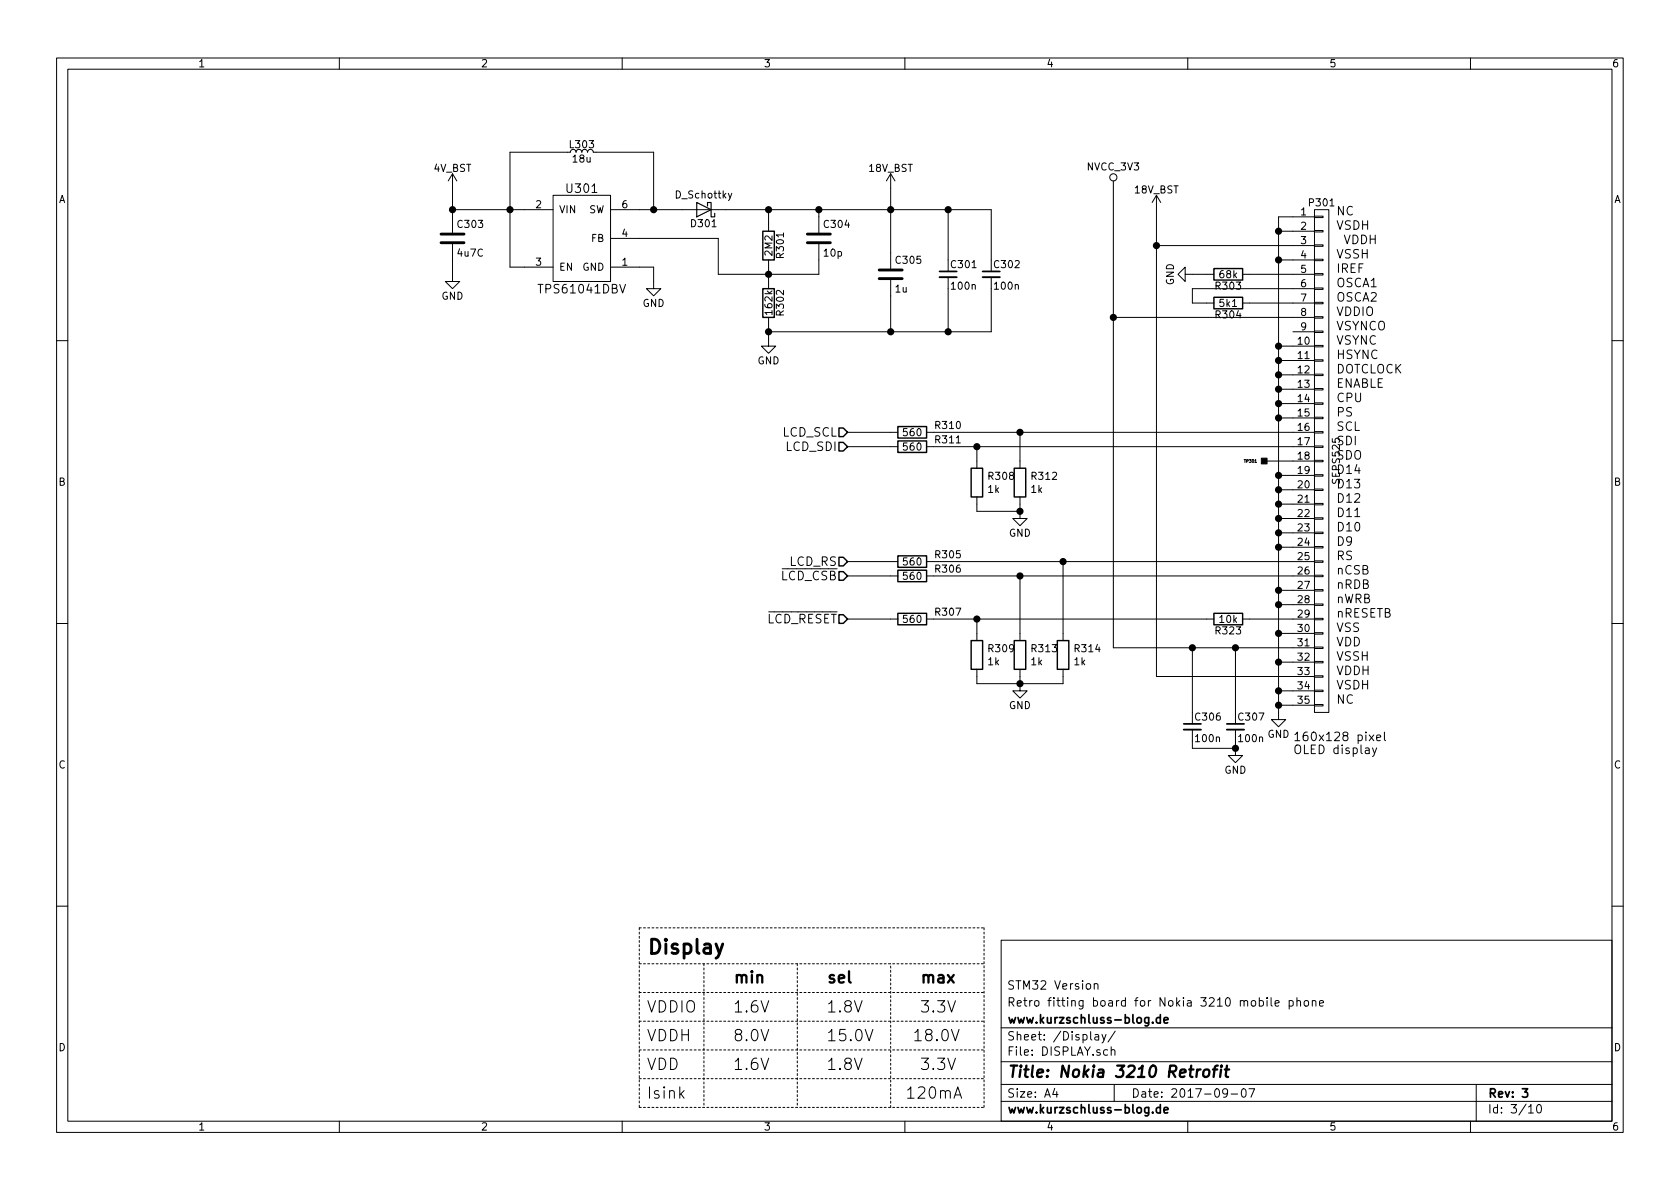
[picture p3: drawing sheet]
EESchema Schematic File Version 2
LIBS:3210retro-rescue
LIBS:a7
LIBS:ft232rl
LIBS:max1555
LIBS:tps61045
LIBS:tps62172
LIBS:mma8451q
LIBS:STM32F439NIH6
LIBS:ESP8266
LIBS:S29GL128S
LIBS:IS42S16400J
LIBS:micro_sd
LIBS:h144tc215a
LIBS:WL1807MODGIMOCT
LIBS:tp
LIBS:w3006
LIBS:tps61046
LIBS:mp34dt01tr
LIBS:drv8601
LIBS:lm4930
LIBS:ts5a22366
LIBS:tps61041dbv
LIBS:IMX7D
LIBS:ip4292cz10-tbr
LIBS:mcimx7d7dvm10sc
LIBS:pf3000
LIBS:voltages
LIBS:emif06-msd02c3
LIBS:mtfc8gacaeam-1m_wt
LIBS:sn74avc2t244
LIBS:lsm9ds1
LIBS:WM8960CGEFL
LIBS:tps61021a
LIBS:bq24400
LIBS:power
LIBS:device
LIBS:transistors
LIBS:conn
LIBS:linear
LIBS:regul
LIBS:74xx
LIBS:cmos4000
LIBS:adc-dac
LIBS:memory
LIBS:xilinx
LIBS:microcontrollers
LIBS:dsp
LIBS:microchip
LIBS:analog_switches
LIBS:motorola
LIBS:texas
LIBS:intel
LIBS:audio
LIBS:interface
LIBS:digital-audio
LIBS:philips
LIBS:display
LIBS:cypress
LIBS:siliconi
LIBS:opto
LIBS:atmel
LIBS:contrib
LIBS:valves
LIBS:stm32
LIBS:tps62742
LIBS:WM8994ECS
LIBS:tlv320adc3101
LIBS:tlv320dac3100
LIBS:3210retro-cache
EELAYER 26 0
EELAYER END
$Descr A4 11693 8268
encoding utf-8
Sheet 3 10
Title "Nokia 3210 Retrofit"
Date "2017-09-07"
Rev "3"
Comp "www.kurzschluss-blog.de"
Comment1 "Retro fitting board for Nokia 3210 mobile phone"
Comment2 "STM32 Version"
Comment3 ""
Comment4 ""
$EndDescr
Text Notes 4500 7050 0    79   ~ 0
VDDIO
Text Notes 4500 7250 0    79   ~ 0
VDDH
Text Notes 4500 7450 0    79   ~ 0
VDD
Text Notes 4500 6650 0    99   ~ 20
Display
Text Notes 5100 7050 0    79   ~ 0
1.6V
Text Notes 6400 7050 0    79   ~ 0
3.3V
Text Notes 5100 7250 0    79   ~ 0
8.0V
Text Notes 6350 7250 0    79   ~ 0
18.0V
Text Notes 5100 7450 0    79   ~ 0
1.6V
Text Notes 5100 6850 0    79   ~ 16
min
Text Notes 6400 6850 0    79   ~ 16
max
$Comp
L CONN_01X35 P301
U 1 1
P 9200 3200
F 0 "P301" H 9200 5000 50  0000 C CNN
F 1 "SEPS525" V 9300 3200 50  0000 C CNN
F 2 "NokiaRetroFit:FFC-05-35" H 9200 3200 50  0001 C CNN
F 3 "" H 9200 3200 50  0000 C CNN
	1    9200 3200
	1    0    0    -1  
$EndComp
Text Notes 9000 5250 0    60   ~ 0
160x128 pixel \nOLED display
$Comp
L R R323
U 1 1
P 8550 4300
F 0 "R323" V 8630 4300 50  0000 C CNN
F 1 "10k" V 8550 4300 50  0000 C CNN
F 2 "Resistors_SMD:R_0402_NoSilk" V 8480 4300 50  0001 C CNN
F 3 "" H 8550 4300 50  0000 C CNN
	1    8550 4300
	0    1    1    0   
$EndComp
$Comp
L R R304
U 1 1
P 8550 2100
F 0 "R304" V 8630 2100 50  0000 C CNN
F 1 "5k1" V 8550 2100 50  0000 C CNN
F 2 "Resistors_SMD:R_0402_NoSilk" V 8480 2100 50  0001 C CNN
F 3 "" H 8550 2100 50  0000 C CNN
	1    8550 2100
	0    1    1    0   
$EndComp
$Comp
L GND #PWR038
U 1 1
P 8900 4950
F 0 "#PWR038" H 8900 4700 50  0001 C CNN
F 1 "GND" H 8900 4800 50  0000 C CNN
F 2 "" H 8900 4950 50  0000 C CNN
F 3 "" H 8900 4950 50  0000 C CNN
	1    8900 4950
	1    0    0    -1  
$EndComp
$Comp
L R R303
U 1 1
P 8550 1900
F 0 "R303" V 8630 1900 50  0000 C CNN
F 1 "68k" V 8550 1900 50  0000 C CNN
F 2 "Resistors_SMD:R_0402_NoSilk" V 8480 1900 50  0001 C CNN
F 3 "" H 8550 1900 50  0000 C CNN
	1    8550 1900
	0    1    1    0   
$EndComp
$Comp
L GND #PWR041
U 1 1
P 8300 1900
F 0 "#PWR041" H 8300 1650 50  0001 C CNN
F 1 "GND" H 8300 1750 50  0000 C CNN
F 2 "" H 8300 1900 50  0000 C CNN
F 3 "" H 8300 1900 50  0000 C CNN
	1    8300 1900
	0    1    1    0   
$EndComp
$Comp
L L_Small L303
U 1 1
P 4050 1050
F 0 "L303" V 4100 1050 50  0000 C CNN
F 1 "18u" V 4000 1050 50  0000 C CNN
F 2 "Choke_SMD:Choke_SMD_1206_Standard" H 4050 1050 50  0001 C CNN
F 3 "" H 4050 1050 50  0000 C CNN
	1    4050 1050
	0    1    -1   0   
$EndComp
$Comp
L C C303
U 1 1
P 3150 1650
F 0 "C303" H 3175 1750 50  0000 L CNN
F 1 "4u7C" H 3175 1550 50  0000 L CNN
F 2 "Capacitors_SMD:C_0402_NoSilk" H 3188 1500 50  0001 C CNN
F 3 "" H 3150 1650 50  0000 C CNN
	1    3150 1650
	1    0    0    -1  
$EndComp
$Comp
L GND #PWR043
U 1 1
P 3150 1900
F 0 "#PWR043" H 3150 1650 50  0001 C CNN
F 1 "GND" H 3150 1750 50  0000 C CNN
F 2 "" H 3150 1900 50  0000 C CNN
F 3 "" H 3150 1900 50  0000 C CNN
	1    3150 1900
	1    0    0    -1  
$EndComp
$Comp
L GND #PWR044
U 1 1
P 4550 1950
F 0 "#PWR044" H 4550 1700 50  0001 C CNN
F 1 "GND" H 4550 1800 50  0000 C CNN
F 2 "" H 4550 1950 50  0000 C CNN
F 3 "" H 4550 1950 50  0000 C CNN
	1    4550 1950
	1    0    0    -1  
$EndComp
$Comp
L D_Schottky D301
U 1 1
P 4900 1450
F 0 "D301" H 4900 1550 50  0000 C CNN
F 1 "D_Schottky" H 4900 1350 50  0000 C CNN
F 2 "Diodes_SMD:D_0805" H 4900 1450 50  0001 C CNN
F 3 "" H 4900 1450 50  0000 C CNN
	1    4900 1450
	-1   0    0    1   
$EndComp
$Comp
L R R301
U 1 1
P 5350 1700
F 0 "R301" V 5430 1700 50  0000 C CNN
F 1 "2M2" V 5350 1700 50  0000 C CNN
F 2 "Resistors_SMD:R_0402_NoSilk" V 5280 1700 50  0001 C CNN
F 3 "" H 5350 1700 50  0000 C CNN
	1    5350 1700
	1    0    0    -1  
$EndComp
$Comp
L R R302
U 1 1
P 5350 2100
F 0 "R302" V 5430 2100 50  0000 C CNN
F 1 "162k" V 5350 2100 50  0000 C CNN
F 2 "Resistors_SMD:R_0402_NoSilk" V 5280 2100 50  0001 C CNN
F 3 "" H 5350 2100 50  0000 C CNN
	1    5350 2100
	1    0    0    -1  
$EndComp
$Comp
L GND #PWR045
U 1 1
P 5350 2350
F 0 "#PWR045" H 5350 2100 50  0001 C CNN
F 1 "GND" H 5350 2200 50  0000 C CNN
F 2 "" H 5350 2350 50  0000 C CNN
F 3 "" H 5350 2350 50  0000 C CNN
	1    5350 2350
	1    0    0    -1  
$EndComp
$Comp
L C C304
U 1 1
P 5700 1650
F 0 "C304" H 5725 1750 50  0000 L CNN
F 1 "10p" H 5725 1550 50  0000 L CNN
F 2 "Capacitors_SMD:C_0402_NoSilk" H 5738 1500 50  0001 C CNN
F 3 "" H 5700 1650 50  0000 C CNN
	1    5700 1650
	1    0    0    -1  
$EndComp
$Comp
L C C305
U 1 1
P 6200 1900
F 0 "C305" H 6225 2000 50  0000 L CNN
F 1 "1u" H 6225 1800 50  0000 L CNN
F 2 "Capacitors_SMD:C_0402_NoSilk" H 6238 1750 50  0001 C CNN
F 3 "" H 6200 1900 50  0000 C CNN
	1    6200 1900
	1    0    0    -1  
$EndComp
$Comp
L 18V_BST #PWR046
U 1 1
P 6200 1300
F 0 "#PWR046" H 6200 1150 50  0001 C CNN
F 1 "18V_BST" H 6200 1440 50  0000 C CNN
F 2 "" H 6200 1300 50  0000 C CNN
F 3 "" H 6200 1300 50  0000 C CNN
	1    6200 1300
	1    0    0    -1  
$EndComp
Wire Notes Line
	4450 6450 6850 6450
Wire Notes Line
	4450 7300 6850 7300
Wire Notes Line
	4450 6700 6850 6700
Wire Notes Line
	5550 6700 5550 7700
Wire Notes Line
	4900 6700 4900 7700
Wire Notes Line
	4450 7100 6850 7100
Wire Notes Line
	4450 6900 6850 6900
Wire Notes Line
	4450 7500 6850 7500
Wire Wire Line
	6500 4300 8400 4300
Wire Wire Line
	8700 4300 9000 4300
Wire Wire Line
	8300 2000 9000 2000
Wire Wire Line
	8700 2100 9000 2100
Wire Wire Line
	8300 2000 8300 2100
Wire Wire Line
	8300 2100 8400 2100
Wire Wire Line
	8900 4600 9000 4600
Wire Wire Line
	8900 1500 8900 4950
Wire Wire Line
	7750 4500 9000 4500
Wire Wire Line
	8050 4700 9000 4700
Wire Wire Line
	9000 4800 8900 4800
Connection ~ 8900 4800
Wire Wire Line
	8050 1700 9000 1700
Wire Wire Line
	8700 1900 9000 1900
Wire Wire Line
	8300 1900 8400 1900
Wire Wire Line
	4150 1050 4550 1050
Wire Wire Line
	4550 1050 4550 1450
Wire Wire Line
	4450 1450 4750 1450
Wire Wire Line
	3950 1050 3550 1050
Wire Wire Line
	3550 1050 3550 1850
Wire Wire Line
	3150 1450 3650 1450
Wire Wire Line
	3550 1850 3650 1850
Connection ~ 3550 1450
Wire Wire Line
	3150 1300 3150 1500
Wire Wire Line
	3150 1800 3150 1900
Connection ~ 3150 1450
Wire Wire Line
	4550 1950 4550 1850
Wire Wire Line
	4550 1850 4450 1850
Connection ~ 4550 1450
Wire Wire Line
	5050 1450 6900 1450
Wire Wire Line
	5350 1450 5350 1550
Wire Wire Line
	5350 1850 5350 1950
Wire Wire Line
	5000 1900 5700 1900
Wire Wire Line
	5000 1900 5000 1650
Wire Wire Line
	5000 1650 4450 1650
Connection ~ 5350 1900
Wire Wire Line
	5350 2250 5350 2350
Wire Wire Line
	5700 1450 5700 1500
Connection ~ 5350 1450
Wire Wire Line
	5700 1900 5700 1800
Wire Wire Line
	6200 1300 6200 1750
Connection ~ 5700 1450
Wire Wire Line
	6200 2050 6200 2300
Wire Wire Line
	5350 2300 6900 2300
Connection ~ 5350 2300
Connection ~ 6200 1450
Text Notes 6400 7450 0    79   ~ 0
3.3V
Wire Notes Line
	6850 6450 6850 7700
Wire Notes Line
	4450 6450 4450 7700
Wire Notes Line
	4450 7700 6850 7700
Text Notes 4500 7650 0    79   ~ 0
Isink
Text Notes 6300 7650 0    79   ~ 0
120mA
$Comp
L R R310
U 1 1
P 6350 3000
F 0 "R310" V 6300 3150 50  0000 L CNN
F 1 "560" V 6350 3000 50  0000 C CNN
F 2 "Resistors_SMD:R_0402_NoSilk" V 6280 3000 50  0001 C CNN
F 3 "" H 6350 3000 50  0000 C CNN
	1    6350 3000
	0    1    1    0   
$EndComp
$Comp
L R R311
U 1 1
P 6350 3100
F 0 "R311" V 6300 3250 50  0000 L CNN
F 1 "560" V 6350 3100 50  0000 C CNN
F 2 "Resistors_SMD:R_0402_NoSilk" V 6280 3100 50  0001 C CNN
F 3 "" H 6350 3100 50  0000 C CNN
	1    6350 3100
	0    1    1    0   
$EndComp
Wire Wire Line
	6500 3000 9000 3000
Wire Wire Line
	6500 3100 9000 3100
Wire Wire Line
	8800 3200 9000 3200
Text HLabel 5900 4300 0    60   Input ~ 0
~LCD_RESET
$Comp
L 4V_BST #PWR047
U 1 1
P 3150 1300
F 0 "#PWR047" H 3150 1150 50  0001 C CNN
F 1 "4V_BST" H 3150 1440 50  0000 C CNN
F 2 "" H 3150 1300 50  0000 C CNN
F 3 "" H 3150 1300 50  0000 C CNN
	1    3150 1300
	1    0    0    -1  
$EndComp
Wire Wire Line
	8050 1450 8050 4700
$Comp
L NVCC_3V3 #PWR048
U 1 1
P 7750 1300
F 0 "#PWR048" H 7750 1150 50  0001 C CNN
F 1 "NVCC_3V3" H 7750 1450 50  0000 C CNN
F 2 "" H 7750 1300 50  0001 C CNN
F 3 "" H 7750 1300 50  0001 C CNN
	1    7750 1300
	1    0    0    -1  
$EndComp
Wire Notes Line
	6200 7700 6200 6700
Text Notes 5750 6850 0    79   ~ 16
sel
Text Notes 5750 7050 0    79   ~ 0
1.8V
Text Notes 5750 7250 0    79   ~ 0
15.0V
Text Notes 5750 7450 0    79   ~ 0
1.8V
$Comp
L 18V_BST #PWR050
U 1 1
P 8050 1450
F 0 "#PWR050" H 8050 1300 50  0001 C CNN
F 1 "18V_BST" H 8050 1590 50  0000 C CNN
F 2 "" H 8050 1450 50  0000 C CNN
F 3 "" H 8050 1450 50  0000 C CNN
	1    8050 1450
	1    0    0    -1  
$EndComp
$Comp
L TP TP301
U 1 1
P 8800 3200
F 0 "TP301" H 8847 3200 20  0000 L CNN
F 1 "TP" H 8800 3150 60  0001 C CNN
F 2 "NokiaRetroFit:TP" H 8800 3200 60  0001 C CNN
F 3 "" H 8800 3200 60  0000 C CNN
	1    8800 3200
	-1   0    0    -1  
$EndComp
Wire Wire Line
	9000 1500 8900 1500
Wire Wire Line
	8900 1600 9000 1600
Wire Wire Line
	8900 1800 9000 1800
Connection ~ 8900 1600
Connection ~ 8900 1800
Wire Wire Line
	7750 2200 9000 2200
Wire Wire Line
	8900 2400 9000 2400
Wire Wire Line
	8900 2500 9000 2500
Connection ~ 8900 2400
Wire Wire Line
	8900 2600 9000 2600
Connection ~ 8900 2500
Wire Wire Line
	8900 2700 9000 2700
Connection ~ 8900 2600
Wire Wire Line
	8900 2800 9000 2800
Connection ~ 8900 2700
Wire Wire Line
	8900 2900 9000 2900
Connection ~ 8900 2800
Wire Wire Line
	8900 3300 9000 3300
Connection ~ 8900 2900
Wire Wire Line
	8900 3400 9000 3400
Connection ~ 8900 3300
Wire Wire Line
	8900 3500 9000 3500
Connection ~ 8900 3400
Wire Wire Line
	8900 3600 9000 3600
Connection ~ 8900 3500
Wire Wire Line
	8900 3700 9000 3700
Connection ~ 8900 3600
Wire Wire Line
	8900 3800 9000 3800
Connection ~ 8900 3700
Wire Wire Line
	8900 4100 9000 4100
Connection ~ 8900 3800
Wire Wire Line
	8900 4200 9000 4200
Connection ~ 8900 4100
Wire Wire Line
	6500 4000 9000 4000
Wire Wire Line
	6500 3900 9000 3900
Text Notes 9300 1500 0    60   ~ 0
NC
Text Notes 9300 1600 0    60   ~ 0
VSDH
Text Notes 9350 1700 0    60   ~ 0
VDDH
Text Notes 9300 1800 0    60   ~ 0
VSSH
Text Notes 9300 1900 0    60   ~ 0
IREF
Text Notes 9300 2000 0    60   ~ 0
OSCA1
Text Notes 9300 2100 0    60   ~ 0
OSCA2
Text Notes 9300 2200 0    60   ~ 0
VDDIO
Text Notes 9300 2300 0    60   ~ 0
VSYNCO
Text Notes 9300 2400 0    60   ~ 0
VSYNC
Text Notes 9300 2500 0    60   ~ 0
HSYNC
Text Notes 9300 2600 0    60   ~ 0
DOTCLOCK
Text Notes 9300 2700 0    60   ~ 0
ENABLE
Text Notes 9300 2800 0    60   ~ 0
CPU
Text Notes 9300 2900 0    60   ~ 0
PS
Text Notes 9300 3000 0    60   ~ 0
SCL
Text Notes 9300 3100 0    60   ~ 0
SDI
Text Notes 9300 3200 0    60   ~ 0
SDO
Text Notes 9300 3300 0    60   ~ 0
D14
Text Notes 9300 3400 0    60   ~ 0
D13
Text Notes 9300 3500 0    60   ~ 0
D12
Text Notes 9300 3600 0    60   ~ 0
D11
Text Notes 9300 3700 0    60   ~ 0
D10
Text Notes 9300 3800 0    60   ~ 0
D9
Text Notes 9300 3900 0    60   ~ 0
RS
Text Notes 9300 4000 0    60   ~ 0
nCSB
Text Notes 9300 4200 0    60   ~ 0
nWRB
Text Notes 9300 4300 0    60   ~ 0
nRESETB
Text Notes 9300 4400 0    60   ~ 0
VSS
Text Notes 9300 4100 0    60   ~ 0
nRDB
Text Notes 9300 4500 0    60   ~ 0
VDD
Text Notes 9300 4600 0    60   ~ 0
VSSH
Text Notes 9300 4700 0    60   ~ 0
VDDH
Text Notes 9300 4800 0    60   ~ 0
VSDH
Text Notes 9300 4900 0    60   ~ 0
NC
Wire Wire Line
	9000 4900 8900 4900
Connection ~ 8900 4900
Wire Wire Line
	8900 4400 9000 4400
Connection ~ 8900 4200
Connection ~ 8900 4400
Connection ~ 8900 4600
Text HLabel 5900 3000 0    60   Input ~ 0
LCD_SCL
Wire Wire Line
	5900 3000 6200 3000
Text HLabel 5900 3100 0    60   Input ~ 0
LCD_SDI
Wire Wire Line
	5900 3100 6200 3100
Wire Wire Line
	7750 1300 7750 4500
Connection ~ 7750 2200
Connection ~ 8050 1700
$Comp
L R R308
U 1 1
P 6800 3350
F 0 "R308" H 6870 3396 50  0000 L CNN
F 1 "1k" H 6870 3305 50  0000 L CNN
F 2 "Resistors_SMD:R_0402_NoSilk" V 6730 3350 50  0001 C CNN
F 3 "" H 6800 3350 50  0001 C CNN
	1    6800 3350
	1    0    0    -1  
$EndComp
$Comp
L R R312
U 1 1
P 7100 3350
F 0 "R312" H 7170 3396 50  0000 L CNN
F 1 "1k" H 7170 3305 50  0000 L CNN
F 2 "Resistors_SMD:R_0402_NoSilk" V 7030 3350 50  0001 C CNN
F 3 "" H 7100 3350 50  0001 C CNN
	1    7100 3350
	1    0    0    -1  
$EndComp
Wire Wire Line
	7100 3200 7100 3000
Connection ~ 7100 3000
Wire Wire Line
	6800 3100 6800 3200
Connection ~ 6800 3100
Wire Wire Line
	6800 3500 6800 3550
Wire Wire Line
	6800 3550 7100 3550
Wire Wire Line
	7100 3550 7100 3500
Connection ~ 7100 3550
$Comp
L GND #PWR0301
U 1 1
P 7100 3550
F 0 "#PWR0301" H 7100 3300 50  0001 C CNN
F 1 "GND" H 7100 3400 50  0000 C CNN
F 2 "" H 7100 3550 50  0000 C CNN
F 3 "" H 7100 3550 50  0000 C CNN
	1    7100 3550
	1    0    0    -1  
$EndComp
$Comp
L R R305
U 1 1
P 6350 3900
F 0 "R305" V 6300 4050 50  0000 L CNN
F 1 "560" V 6350 3900 50  0000 C CNN
F 2 "Resistors_SMD:R_0402_NoSilk" V 6280 3900 50  0001 C CNN
F 3 "" H 6350 3900 50  0000 C CNN
	1    6350 3900
	0    1    1    0   
$EndComp
$Comp
L R R306
U 1 1
P 6350 4000
F 0 "R306" V 6300 4150 50  0000 L CNN
F 1 "560" V 6350 4000 50  0000 C CNN
F 2 "Resistors_SMD:R_0402_NoSilk" V 6280 4000 50  0001 C CNN
F 3 "" H 6350 4000 50  0000 C CNN
	1    6350 4000
	0    1    1    0   
$EndComp
$Comp
L R R307
U 1 1
P 6350 4300
F 0 "R307" V 6300 4450 50  0000 L CNN
F 1 "560" V 6350 4300 50  0000 C CNN
F 2 "Resistors_SMD:R_0402_NoSilk" V 6280 4300 50  0001 C CNN
F 3 "" H 6350 4300 50  0000 C CNN
	1    6350 4300
	0    1    1    0   
$EndComp
Wire Wire Line
	6200 4300 5900 4300
Text HLabel 5900 3900 0    60   Input ~ 0
LCD_RS
Text HLabel 5900 4000 0    60   Input ~ 0
~LCD_CSB
Wire Wire Line
	5900 3900 6200 3900
Wire Wire Line
	5900 4000 6200 4000
$Comp
L R R309
U 1 1
P 6800 4550
F 0 "R309" H 6870 4596 50  0000 L CNN
F 1 "1k" H 6870 4505 50  0000 L CNN
F 2 "Resistors_SMD:R_0402_NoSilk" V 6730 4550 50  0001 C CNN
F 3 "" H 6800 4550 50  0001 C CNN
	1    6800 4550
	1    0    0    -1  
$EndComp
$Comp
L R R313
U 1 1
P 7100 4550
F 0 "R313" H 7170 4596 50  0000 L CNN
F 1 "1k" H 7170 4505 50  0000 L CNN
F 2 "Resistors_SMD:R_0402_NoSilk" V 7030 4550 50  0001 C CNN
F 3 "" H 7100 4550 50  0001 C CNN
	1    7100 4550
	1    0    0    -1  
$EndComp
Wire Wire Line
	6800 4700 6800 4750
Wire Wire Line
	6800 4750 7400 4750
Wire Wire Line
	7100 4750 7100 4700
Connection ~ 7100 4750
$Comp
L GND #PWR0302
U 1 1
P 7100 4750
F 0 "#PWR0302" H 7100 4500 50  0001 C CNN
F 1 "GND" H 7100 4600 50  0000 C CNN
F 2 "" H 7100 4750 50  0000 C CNN
F 3 "" H 7100 4750 50  0000 C CNN
	1    7100 4750
	1    0    0    -1  
$EndComp
$Comp
L R R314
U 1 1
P 7400 4550
F 0 "R314" H 7470 4596 50  0000 L CNN
F 1 "1k" H 7470 4505 50  0000 L CNN
F 2 "Resistors_SMD:R_0402_NoSilk" V 7330 4550 50  0001 C CNN
F 3 "" H 7400 4550 50  0001 C CNN
	1    7400 4550
	1    0    0    -1  
$EndComp
Wire Wire Line
	7400 4750 7400 4700
Wire Wire Line
	6800 4400 6800 4300
Connection ~ 6800 4300
Wire Wire Line
	7100 4400 7100 4000
Connection ~ 7100 4000
Wire Wire Line
	7400 4400 7400 3900
Connection ~ 7400 3900
$Comp
L C_Small C306
U 1 1
P 8300 5050
F 0 "C306" H 8310 5120 50  0000 L CNN
F 1 "100n" H 8310 4970 50  0000 L CNN
F 2 "Capacitors_SMD:C_0402_NoSilk" H 8300 5050 50  0001 C CNN
F 3 "" H 8300 5050 50  0000 C CNN
	1    8300 5050
	1    0    0    -1  
$EndComp
$Comp
L C_Small C307
U 1 1
P 8600 5050
F 0 "C307" H 8610 5120 50  0000 L CNN
F 1 "100n" H 8610 4970 50  0000 L CNN
F 2 "Capacitors_SMD:C_0402_NoSilk" H 8600 5050 50  0001 C CNN
F 3 "" H 8600 5050 50  0000 C CNN
	1    8600 5050
	1    0    0    -1  
$EndComp
Wire Wire Line
	8300 4950 8300 4500
Connection ~ 8300 4500
Wire Wire Line
	8600 4950 8600 4500
Connection ~ 8600 4500
Wire Wire Line
	8300 5150 8300 5200
Wire Wire Line
	8300 5200 8600 5200
Wire Wire Line
	8600 5200 8600 5150
$Comp
L GND #PWR0303
U 1 1
P 8600 5200
F 0 "#PWR0303" H 8600 4950 50  0001 C CNN
F 1 "GND" H 8600 5050 50  0000 C CNN
F 2 "" H 8600 5200 50  0000 C CNN
F 3 "" H 8600 5200 50  0000 C CNN
	1    8600 5200
	1    0    0    -1  
$EndComp
Connection ~ 8600 5200
$Comp
L C_Small C301
U 1 1
P 6600 1900
F 0 "C301" H 6610 1970 50  0000 L CNN
F 1 "100n" H 6610 1820 50  0000 L CNN
F 2 "Capacitors_SMD:C_0402_NoSilk" H 6600 1900 50  0001 C CNN
F 3 "" H 6600 1900 50  0000 C CNN
	1    6600 1900
	1    0    0    -1  
$EndComp
$Comp
L C_Small C302
U 1 1
P 6900 1900
F 0 "C302" H 6910 1970 50  0000 L CNN
F 1 "100n" H 6910 1820 50  0000 L CNN
F 2 "Capacitors_SMD:C_0402_NoSilk" H 6900 1900 50  0001 C CNN
F 3 "" H 6900 1900 50  0000 C CNN
	1    6900 1900
	1    0    0    -1  
$EndComp
Wire Wire Line
	6600 2300 6600 2000
Wire Wire Line
	6900 2300 6900 2000
Wire Wire Line
	6600 1450 6600 1800
Wire Wire Line
	6900 1450 6900 1800
Connection ~ 6600 1450
Connection ~ 6200 2300
Connection ~ 6600 2300
$Comp
L TPS61041DBV U301
U 1 1
P 4050 1650
AR Path="/58B7B6EA" Ref="U301"  Part="1" 
AR Path="/5805F4C1/58B7B6EA" Ref="U301"  Part="1" 
F 0 "U301" H 4050 2000 60  0000 C CNN
F 1 "TPS61041DBV" H 4050 1300 60  0000 C CNN
F 2 "Housings_DFN_QFN:DFN-6-1EP_2x2mm_Pitch0.65mm" H 4050 1450 60  0001 C CNN
F 3 "" H 4050 1450 60  0001 C CNN
	1    4050 1650
	1    0    0    -1  
$EndComp
$EndSCHEMATC
